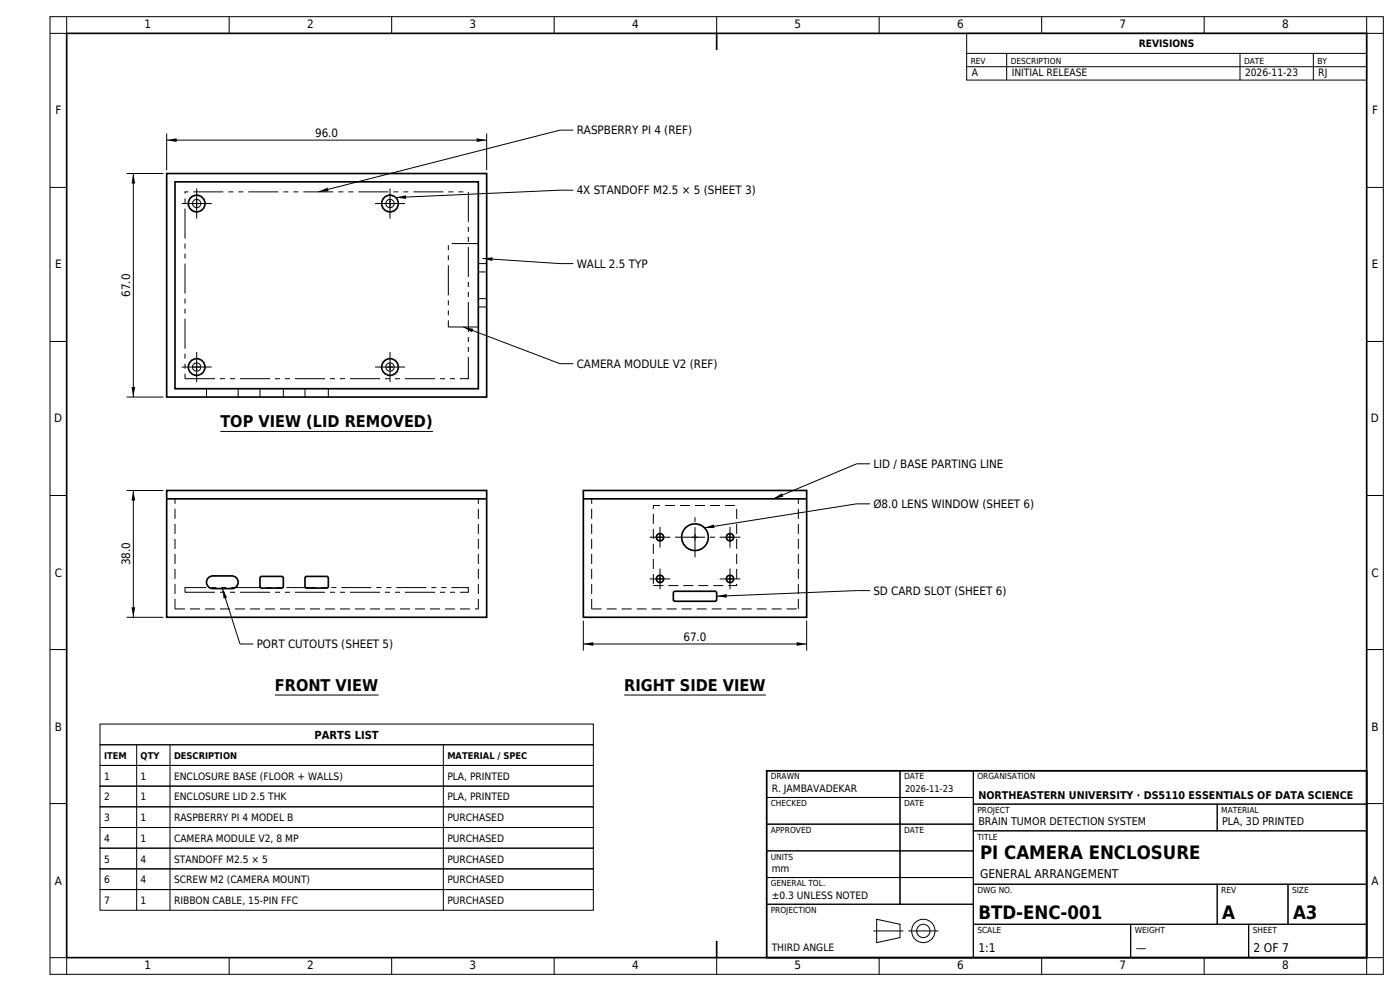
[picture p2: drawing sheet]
<svg xmlns="http://www.w3.org/2000/svg" width="420mm" height="297mm" viewBox="0 0 420 297" stroke-linecap="round" stroke-linejoin="round" font-family="sans-serif">
<g fill="none" stroke="#000" stroke-width=".5">
<path d="M20 10h390v277h-390zM215 10v5M50 52h96v67h-96zM52.5 54.5h91v62h-91zM50 147h96v38h-96zM50 149.5h96M175 147h67v38h-67zM175 149.5h67M62.5 173.2l1.3-.6h5.7a1.9 1.9 0 0 1 1.9 1.9 1.9 1.9 0 0 1-1.9 1.9h-5.7a1.9 1.9 0 0 1-1.7-1.2 1.9 1.9 0 0 1 .4-2zM78.2 172.8h6.6l.2 .4-.1 2.8-.4 .2h-6.3l-.2-.5v-2.5zM91.6 173l.4-.2h6.3l.2 .4-.1 2.8-.4 .2h-6.3l-.2-.5zM202.2 177.3l12.3-.1 .5 .5v2l-.5 .5h-12l-.5-.5v-2z"/>
<path d="M230 231h180v56h-180zM215 282v5"/>
<circle cx="59" cy="61" r="2.5"/>
<circle cx="117" cy="61" r="2.5"/>
<circle cx="59" cy="110" r="2.5"/>
<circle cx="117" cy="110" r="2.5"/>
<circle cx="198" cy="173.5" r="1.1"/>
<circle cx="198" cy="161" r="1.1"/>
<circle cx="208.5" cy="161" r="4"/>
<circle cx="219" cy="173.5" r="1.1"/>
<circle cx="219" cy="161" r="1.1"/>
</g>
<g fill="none" stroke="#000" stroke-width=".3">
<path d="M15 5h400v287h-400zM20 5v5h-5M68.8 5v5M117.5 5v5M166.2 5v5M215 5v5M263.8 5v5M290 10h120v14h-120zM290 16h120M290 20h120M302 16v8M312.5 5v5"/>
<path d="M361.3 5v5M372 16v8M394 16v8M410 5v5h5M172 39h-4l-72.5 18.5M15 56.2h5M38 52h11M40 52v67M50 40v11M50 42h96M146 40v11M172 57h-4l-49.2 2.2"/>
<path d="M410 56.2h5M58 61h2M59 60v2M116 61h2M117 60v2M144.8 77.5l23.2 1.5h4M139 98l29 11h4M15 102.3h5M38 119h11M58 110h2M59 109v2M116 110h2"/>
<path d="M117 109v2M410 102.3h5M66.1 129.3h63.8M261 139h-4l-25 10.5M15 148.5h5M38 147h11M40 147v38M198 160v2M208.5 160v2M219 160v2M261 151h-4l-45.7 7.2M410 148.5h5"/>
<path d="M66.7 176.4l5.3 16.6h4M197 161h2M197 173.5h2M198 172.5v2M207.5 161h2M218 161h2M218 173.5h2M219 172.5v2M261 177l-46 1.7M15 194.7h5M38 185h11M175 186v9"/>
<path d="M175 193h67M242 186v9M410 194.7h5M30 217h148v6.2h-148zM82.5 208.3h31M187.3 208.3h42.4M30 223.2h148v6.2h-148zM30 229.4h148v6.2h-148zM30 235.6h148v6.2h-148zM41 223.2v49.6M51 223.2v49.6M133 223.2v49.6"/>
<path d="M230 231h40v8h-40zM230 239h40v8h-40zM270 231h22v8h-22zM270 239h22v8h-22zM292 231h118v10h-118zM15 240.8h5M30 241.8h148v6.2h-148zM30 248h148v6.2h-148zM30 254.2h148v6.2h-148zM230 247h40v8h-40zM230 255h40v8h-40zM270 247h22v8h-22z"/>
<path d="M270 255h22v8h-22zM292 241h73.2v8h-73.2zM292 249h118v16h-118zM365.2 241h44.8v8h-44.8zM410 240.8h5M30 260.4h148v6.2h-148zM30 266.6h148v6.2h-148zM230 263h40v8h-40zM230 271h62v16h-62zM263 275.5l7 1.5v4l-7 1.5zM270 263h22v8h-22zM292 265h73.2v12h-73.2z"/>
<path d="M292 277h47.2v10h-47.2zM339.2 277h35.4v10h-35.4zM365.2 265h21.2v12h-21.2zM374.6 277h35.4v10h-35.4zM386.4 265h23.6v12h-23.6zM15 287h5v5M68.8 287v5M117.5 287v5M166.2 287v5M215 287v5M263.8 287v5M312.5 287v5"/>
<path d="M361.3 287v5M415 287h-5v5"/>
<circle cx="59" cy="61" r="1.25"/>
<circle cx="117" cy="61" r="1.25"/>
<circle cx="59" cy="110" r="1.25"/>
<circle cx="117" cy="110" r="1.25"/>
<circle cx="277" cy="279" r="3.5"/>
<circle cx="277" cy="279" r="2"/>
</g>
<g fill="none" stroke="#000" stroke-width=".3" stroke-dasharray="9 1.5 1.5 1.5" stroke-linecap="butt">
<path d="M54.5 61h9M59 65.5v-9M112.5 61h9M117 65.5v-9M54.5 110h9M59 114.5v-9M112.5 110h9M117 114.5v-9M194.9 173.5h6.2M194.9 161h6.2M198 176.6v-6.2M198 164.1v-6.2"/>
<path d="M202.5 161h12M208.5 167v-12M215.9 173.5h6.2M215.9 161h6.2M219 176.6v-6.2M219 164.1v-6.2M262 279h9M272.5 279h9"/>
</g>
<path d="M55.5 57.5h85v56h-85zM134.5 73h9v25h-9zM55.5 176.1h85v1.4h-85z" fill="none" stroke="#000" stroke-width=".3" stroke-dasharray="9 1.5 1.5 1.5 1.5 1.5" stroke-linecap="butt"/>
<g fill="none" stroke="#000" stroke-width=".3" stroke-dasharray="3 1.5" stroke-linecap="butt">
<path d="M143.5 79h2.5M143.5 89.5h2.5M143.5 81.5h2.5M143.5 92h2.5M61.9 119v-2.5M71.4 119v-2.5M78 119v-2.5M85 119v-2.5M91.5 119v-2.5M98.5 119v-2.5M196 151.5h25v24h-25zM52.5 182.5h91"/>
<path d="M52.5 182.5v-33M143.5 182.5v-33M177.5 182.5h62M177.5 182.5v-33M239.5 182.5v-33"/>
</g>
<g fill="#000">
<path d="M40 52l.6 3h-1.1zM50 42l3-.5v1.1zM95.5 57.5l2.8-1.3 .2 1.1zM118.8 59.2l3-.7v1.1zM143 41.5l3 .5-3 .6zM144.8 77.5l3-.4-.1 1.1zM139 98l3 .5-.4 1.1zM39.5 116h1.1l-.6 3zM40 147l.6 3h-1.1zM211.3 158.2l2.9-1 .1 1.1zM232 149.5l2.6-1.7 .4 1zM66.7 176.4l1.4 2.7-1 .3z"/>
<path d="M215 178.7l3-.7v1.1zM39.5 182h1.1l-.6 3zM175 193l3-.6v1.1zM239 192.4l3 .6-3 .5z"/>
</g>
<g font-size="5.6">
<text x="294" y="257.5">PI CAMERA ENCLOSURE</text>
<text x="293.5" y="275.4">BTD-ENC-001</text>
<text x="366.7" y="275.4">A</text>
<text x="387.9" y="275.4">A3</text>
</g>
<g font-size="4.9">
<text x="66.1" y="128">TOP VIEW (LID REMOVED)</text>
<text x="82.5" y="207">FRONT VIEW</text>
<text x="187.3" y="207">RIGHT SIDE VIEW</text>
</g>
<g font-size="3.6">
<text x="294" y="263">GENERAL ARRANGEMENT</text>
<text x="293.5" y="285.4">1:1</text>
<text x="340.7" y="285.4">—</text>
<text x="376.1" y="285.4">2 OF 7</text>
</g>
<g font-size="3.5">
<text x="43.4" y="8.4">1</text>
<text x="92.1" y="8.4">2</text>
<text x="140.9" y="8.4">3</text>
<text x="189.6" y="8.4">4</text>
<text x="238.4" y="8.4">5</text>
<text x="287.1" y="8.4">6</text>
<text x="335.9" y="8.4">7</text>
<text x="384.6" y="8.4">8</text>
<text x="16.6" y="34.3">F</text>
<text x="411.6" y="34.3">F</text>
<text x="94.5" y="41">96.0</text>
<text x="173" y="40.2">RASPBERRY PI 4 (REF)</text>
<text x="173" y="58.2">4X STANDOFF M2.5 × 5 (SHEET 3)</text>
<text x="16.5" y="80.4">E</text>
<text x="173" y="80.2">WALL 2.5 TYP</text>
<text x="411.5" y="80.4">E</text>
<text x="39" y="89" transform="rotate(-90 39 89)">67.0</text>
<text x="173" y="110.2">CAMERA MODULE V2 (REF)</text>
<text x="16.3" y="126.6">D</text>
<text x="411.3" y="126.6">D</text>
<text x="262" y="140.2">LID / BASE PARTING LINE</text>
<text x="262" y="152.2">Ø8.0 LENS WINDOW (SHEET 6)</text>
<text x="16.4" y="172.8">C</text>
<text x="39" y="169.5" transform="rotate(-90 39 169.5)">38.0</text>
<text x="411.4" y="172.8">C</text>
<text x="262" y="178.2">SD CARD SLOT (SHEET 6)</text>
<text x="77" y="194.2">PORT CUTOUTS (SHEET 5)</text>
<text x="205" y="192">67.0</text>
<text x="16.4" y="219">B</text>
<text x="411.4" y="219">B</text>
<text x="16.4" y="265.1">A</text>
<text x="411.4" y="265.1">A</text>
<text x="43.4" y="290.4">1</text>
<text x="92.1" y="290.4">2</text>
<text x="140.9" y="290.4">3</text>
<text x="189.6" y="290.4">4</text>
<text x="238.4" y="290.4">5</text>
<text x="287.1" y="290.4">6</text>
<text x="335.9" y="290.4">7</text>
<text x="384.6" y="290.4">8</text>
</g>
<text font-size="3.3" x="94.3" y="221.4">PARTS LIST</text>
<g font-size="3.2">
<text x="293.5" y="239.4">NORTHEASTERN UNIVERSITY · DS5110 ESSENTIALS OF DATA SCIENCE</text>
<text x="293.5" y="247.4">BRAIN TUMOR DETECTION SYSTEM</text>
<text x="366.7" y="247.4">PLA, 3D PRINTED</text>
</g>
<g font-size="3.1">
<text x="341.6" y="14">REVISIONS</text>
<text x="291.5" y="22.8">A</text>
<text x="303.5" y="22.8">INITIAL RELEASE</text>
<text x="373.5" y="22.8">2026-11-23</text>
<text x="395.5" y="22.8">RJ</text>
<text x="31.2" y="233.7">1</text>
<text x="42.2" y="233.7">1</text>
<text x="52.2" y="233.7">ENCLOSURE BASE (FLOOR + WALLS)</text>
<text x="134.2" y="233.7">PLA, PRINTED</text>
<text x="31.2" y="239.9">2</text>
<text x="42.2" y="239.9">1</text>
<text x="52.2" y="239.9">ENCLOSURE LID 2.5 THK</text>
<text x="134.2" y="239.9">PLA, PRINTED</text>
<text x="231.5" y="237.4">R. JAMBAVADEKAR</text>
<text x="31.2" y="246.1">3</text>
<text x="42.2" y="246.1">1</text>
<text x="52.2" y="246.1">RASPBERRY PI 4 MODEL B</text>
<text x="134.2" y="246.1">PURCHASED</text>
<text x="31.2" y="252.3">4</text>
<text x="42.2" y="252.3">1</text>
<text x="52.2" y="252.3">CAMERA MODULE V2, 8 MP</text>
<text x="134.2" y="252.3">PURCHASED</text>
<text x="31.2" y="258.5">5</text>
<text x="42.2" y="258.5">4</text>
<text x="52.2" y="258.5">STANDOFF M2.5 × 5</text>
<text x="134.2" y="258.5">PURCHASED</text>
<text x="231.5" y="261.4">mm</text>
<text x="31.2" y="264.7">6</text>
<text x="42.2" y="264.7">4</text>
<text x="52.2" y="264.7">SCREW M2 (CAMERA MOUNT)</text>
<text x="134.2" y="264.7">PURCHASED</text>
<text x="231.5" y="269.4">±0.3 UNLESS NOTED</text>
<text x="31.2" y="270.9">7</text>
<text x="42.2" y="270.9">1</text>
<text x="52.2" y="270.9">RIBBON CABLE, 15-PIN FFC</text>
<text x="134.2" y="270.9">PURCHASED</text>
<text x="231.5" y="285">THIRD ANGLE</text>
</g>
<g font-size="2.8">
<text x="31.2" y="227.5">ITEM</text>
<text x="42.2" y="227.5">QTY</text>
<text x="52.2" y="227.5">DESCRIPTION</text>
<text x="134.2" y="227.5">MATERIAL / SPEC</text>
<text x="271.5" y="237.4">2026-11-23</text>
</g>
<g font-size="2.5">
<text x="291.2" y="19.2">REV</text>
<text x="303.2" y="19.2">DESCRIPTION</text>
<text x="373.2" y="19.2">DATE</text>
<text x="395.2" y="19.2">BY</text>
<text x="231.2" y="233.6">DRAWN</text>
<text x="271.2" y="233.6">DATE</text>
<text x="293.2" y="233.6">ORGANISATION</text>
<text x="231.2" y="241.6">CHECKED</text>
<text x="271.2" y="241.6">DATE</text>
<text x="293.2" y="243.6">PROJECT</text>
<text x="366.4" y="243.6">MATERIAL</text>
<text x="231.2" y="249.6">APPROVED</text>
<text x="271.2" y="249.6">DATE</text>
<text x="293.2" y="251.6">TITLE</text>
<text x="231.2" y="257.6">UNITS</text>
<text x="231.2" y="265.6">GENERAL TOL.</text>
<text x="293.2" y="267.6">DWG NO.</text>
<text x="366.4" y="267.6">REV</text>
<text x="387.6" y="267.6">SIZE</text>
<text x="231.2" y="273.6">PROJECTION</text>
<text x="293.2" y="279.6">SCALE</text>
<text x="340.4" y="279.6">WEIGHT</text>
<text x="375.8" y="279.6">SHEET</text>
</g>
</svg>
